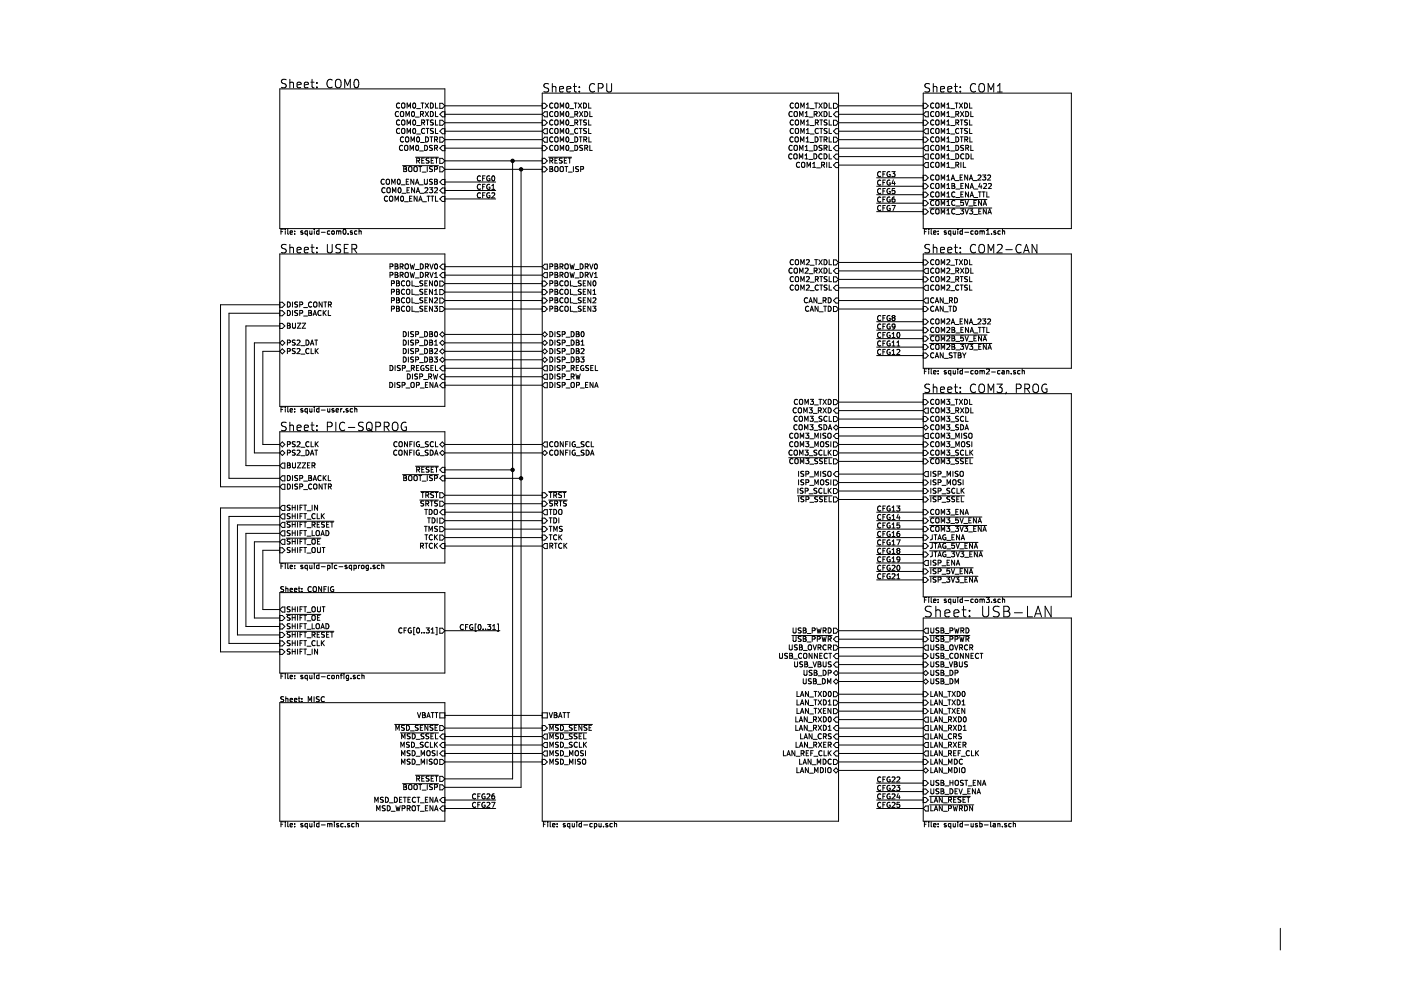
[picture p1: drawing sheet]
EESchema Schematic File Version 2
LIBS:my-maxim
LIBS:my-conn
LIBS:my-gates
LIBS:my-display
LIBS:my-cmos4000
LIBS:my-osc
LIBS:my-interface
LIBS:my-74xx
LIBS:my-ftdi
LIBS:my-microchip
LIBS:my-regul
LIBS:my-power
LIBS:my-nxp
LIBS:my-device
LIBS:squid-cache
EELAYER 25 0
EELAYER END
$Descr A3 16535 11693
encoding utf-8
Sheet 1 11
Title "SERIAL SQUID"
Date "2016-05-02"
Rev "A"
Comp "Tratech Solutions, Inc., Seoul, South Korea"
Comment1 "Email: rclott@tratechsol.com"
Comment2 "Author: Chris Lott"
Comment3 ""
Comment4 ""
$EndDescr
$Sheet
S 10900 3000 1750 1350
U 56FDE856
F0 "COM2-CAN" 100
F1 "squid-com2-can.sch" 60
F2 "COM2_RTSL" I L 10900 3300 60 
F3 "COM2_TXDL" I L 10900 3100 60 
F4 "COM2_RXDL" O L 10900 3200 60 
F5 "COM2_CTSL" O L 10900 3400 60 
F6 "CAN_RD" O L 10900 3550 60 
F7 "CAN_TD" I L 10900 3650 60 
F8 "COM2A_ENA_232" I L 10900 3800 60 
F9 "CAN_STBY" I L 10900 4200 60 
F10 "COM2B_ENA_TTL" I L 10900 3900 60 
F11 "~COM2B_5V_ENA" I L 10900 4000 60 
F12 "~COM2B_3V3_ENA" I L 10900 4100 60 
$EndSheet
$Sheet
S 10900 4650 1750 2400
U 56FF0341
F0 "COM3, PROG" 100
F1 "squid-com3.sch" 60
F2 "COM3_TXDL" I L 10900 4750 60 
F3 "COM3_RXDL" O L 10900 4850 60 
F4 "COM3_SDA" B L 10900 5050 60 
F5 "COM3_SCL" I L 10900 4950 60 
F6 "COM3_MISO" O L 10900 5150 60 
F7 "COM3_MOSI" I L 10900 5250 60 
F8 "COM3_SCLK" I L 10900 5350 60 
F9 "~COM3_SSEL" I L 10900 5450 60 
F10 "ISP_MISO" O L 10900 5600 60 
F11 "ISP_MOSI" I L 10900 5700 60 
F12 "ISP_SCLK" I L 10900 5800 60 
F13 "~ISP_SSEL" I L 10900 5900 60 
F14 "COM3_ENA" I L 10900 6050 60 
F15 "JTAG_ENA" I L 10900 6350 60 
F16 "~COM3_5V_ENA" I L 10900 6150 60 
F17 "~COM3_3V3_ENA" I L 10900 6250 60 
F18 "~JTAG_5V_ENA" I L 10900 6450 60 
F19 "~JTAG_3V3_ENA" I L 10900 6550 60 
F20 "~ISP_5V_ENA" I L 10900 6750 60 
F21 "~ISP_3V3_ENA" I L 10900 6850 60 
F22 "ISP_ENA" O L 10900 6650 60 
$EndSheet
$Sheet
S 3300 7000 1950 950 
U 56FF0E05
F0 "CONFIG" 60
F1 "squid-config.sch" 60
F2 "CFG[0..31]" O R 5250 7450 60 
F3 "SHIFT_IN" I L 3300 7700 60 
F4 "SHIFT_CLK" I L 3300 7600 60 
F5 "~SHIFT_RESET" I L 3300 7500 60 
F6 "SHIFT_LOAD" I L 3300 7400 60 
F7 "~SHIFT_OE" I L 3300 7300 60 
F8 "SHIFT_OUT" O L 3300 7200 60 
$EndSheet
$Sheet
S 6400 1100 3500 8600
U 56F72C60
F0 "CPU" 100
F1 "squid-cpu.sch" 60
F2 "COM0_RXDL" O L 6400 1350 60 
F3 "COM0_TXDL" I L 6400 1250 60 
F4 "COM0_CTSL" O L 6400 1550 60 
F5 "COM0_RTSL" I L 6400 1450 60 
F6 "COM0_DTRL" O L 6400 1650 60 
F7 "COM0_DSRL" I L 6400 1750 60 
F8 "COM1_RTSL" O R 9900 1450 60 
F9 "COM1_TXDL" O R 9900 1250 60 
F10 "COM1_DTRL" O R 9900 1650 60 
F11 "COM1_DSRL" I R 9900 1750 60 
F12 "COM1_RXDL" I R 9900 1350 60 
F13 "COM1_CTSL" I R 9900 1550 60 
F14 "COM1_RIL" I R 9900 1950 60 
F15 "COM1_DCDL" I R 9900 1850 60 
F16 "COM2_RTSL" O R 9900 3300 60 
F17 "COM2_TXDL" O R 9900 3100 60 
F18 "COM2_RXDL" I R 9900 3200 60 
F19 "COM2_CTSL" I R 9900 3400 60 
F20 "COM3_MOSI" O R 9900 5250 60 
F21 "COM3_SCLK" O R 9900 5350 60 
F22 "~COM3_SSEL" O R 9900 5450 60 
F23 "COM3_MISO" I R 9900 5150 60 
F24 "COM3_RXD" I R 9900 4850 60 
F25 "COM3_SDA" B R 9900 5050 60 
F26 "COM3_SCL" O R 9900 4950 60 
F27 "COM3_TXD" O R 9900 4750 60 
F28 "CAN_RD" I R 9900 3550 60 
F29 "CAN_TD" O R 9900 3650 60 
F30 "LAN_TXD0" O R 9900 8200 60 
F31 "LAN_TXD1" O R 9900 8300 60 
F32 "LAN_RXD0" I R 9900 8500 60 
F33 "LAN_TXEN" O R 9900 8400 60 
F34 "LAN_RXD1" I R 9900 8600 60 
F35 "LAN_CRS" I R 9900 8700 60 
F36 "LAN_RXER" I R 9900 8800 60 
F37 "LAN_REF_CLK" I R 9900 8900 60 
F38 "LAN_MDC" O R 9900 9000 60 
F39 "LAN_MDIO" B R 9900 9100 60 
F40 "BOOT_ISP" I L 6400 2000 60 
F41 "PBCOL_SEN3" I L 6400 3650 60 
F42 "PBCOL_SEN2" I L 6400 3550 60 
F43 "PBCOL_SEN0" I L 6400 3350 60 
F44 "PBCOL_SEN1" I L 6400 3450 60 
F45 "PBROW_DRV0" O L 6400 3150 60 
F46 "PBROW_DRV1" O L 6400 3250 60 
F47 "~TRST" I L 6400 5850 60 
F48 "~SRTS" I L 6400 5950 60 
F49 "TDO" O L 6400 6050 60 
F50 "TDI" I L 6400 6150 60 
F51 "TMS" I L 6400 6250 60 
F52 "TCK" I L 6400 6350 60 
F53 "RTCK" O L 6400 6450 60 
F54 "~RESET" I L 6400 1900 60 
F55 "DISP_DB0" B L 6400 3950 60 
F56 "DISP_DB1" B L 6400 4050 60 
F57 "DISP_DB2" B L 6400 4150 60 
F58 "DISP_DB3" B L 6400 4250 60 
F59 "DISP_OP_ENA" O L 6400 4550 60 
F60 "DISP_RW" O L 6400 4450 60 
F61 "DISP_REGSEL" O L 6400 4350 60 
F62 "ISP_SCLK" O R 9900 5800 60 
F63 "~ISP_SSEL" O R 9900 5900 60 
F64 "ISP_MISO" I R 9900 5600 60 
F65 "ISP_MOSI" O R 9900 5700 60 
F66 "CONFIG_SDA" B L 6400 5350 60 
F67 "CONFIG_SCL" O L 6400 5250 60 
F68 "MSD_MOSI" O L 6400 8900 60 
F69 "MSD_SCLK" O L 6400 8800 60 
F70 "~MSD_SSEL" O L 6400 8700 60 
F71 "MSD_MISO" I L 6400 9000 60 
F72 "USB_PWRD" O R 9900 7450 60 
F73 "~USB_PPWR" I R 9900 7550 60 
F74 "USB_OVRCR" O R 9900 7650 60 
F75 "USB_CONNECT" I R 9900 7750 60 
F76 "USB_VBUS" I R 9900 7850 60 
F77 "USB_DP" B R 9900 7950 60 
F78 "USB_DM" B R 9900 8050 60 
F79 "VBATT" U L 6400 8450 60 
F80 "~MSD_SENSE" I L 6400 8600 60 
$EndSheet
$Sheet
S 3300 1050 1950 1650
U 56F72E3F
F0 "COM0" 100
F1 "squid-com0.sch" 60
F2 "COM0_ENA_USB" I R 5250 2150 60 
F3 "COM0_ENA_TTL" I R 5250 2350 60 
F4 "COM0_ENA_232" I R 5250 2250 60 
F5 "COM0_TXDL" O R 5250 1250 60 
F6 "COM0_RXDL" I R 5250 1350 60 
F7 "COM0_RTSL" O R 5250 1450 60 
F8 "COM0_CTSL" I R 5250 1550 60 
F9 "COM0_DTR" O R 5250 1650 60 
F10 "COM0_DSR" I R 5250 1750 60 
F11 "~RESET" O R 5250 1900 60 
F12 "~BOOT_ISP" O R 5250 2000 60 
$EndSheet
$Sheet
S 3300 3000 1950 1800
U 5712FB0E
F0 "USER" 100
F1 "squid-user.sch" 60
F2 "PBCOL_SEN3" O R 5250 3650 60 
F3 "PBCOL_SEN2" O R 5250 3550 60 
F4 "PBCOL_SEN0" O R 5250 3350 60 
F5 "PBCOL_SEN1" O R 5250 3450 60 
F6 "PBROW_DRV0" I R 5250 3150 60 
F7 "PBROW_DRV1" I R 5250 3250 60 
F8 "DISP_DB0" B R 5250 3950 60 
F9 "DISP_DB1" B R 5250 4050 60 
F10 "DISP_DB2" B R 5250 4150 60 
F11 "DISP_DB3" B R 5250 4250 60 
F12 "DISP_REGSEL" I R 5250 4350 60 
F13 "DISP_RW" I R 5250 4450 60 
F14 "DISP_OP_ENA" I R 5250 4550 60 
F15 "BUZZ" I L 3300 3850 60 
F16 "PS2_DAT" B L 3300 4050 60 
F17 "PS2_CLK" B L 3300 4150 60 
F18 "DISP_CONTR" I L 3300 3600 60 
F19 "DISP_BACKL" I L 3300 3700 60 
$EndSheet
$Sheet
S 3300 5100 1950 1550
U 571465DD
F0 "PIC-SQPROG" 100
F1 "squid-pic-sqprog.sch" 60
F2 "SHIFT_IN" O L 3300 6000 60 
F3 "SHIFT_CLK" O L 3300 6100 60 
F4 "~SHIFT_RESET" O L 3300 6200 60 
F5 "SHIFT_LOAD" O L 3300 6300 60 
F6 "~SHIFT_OE" O L 3300 6400 60 
F7 "SHIFT_OUT" I L 3300 6500 60 
F8 "PS2_DAT" B L 3300 5350 60 
F9 "PS2_CLK" B L 3300 5250 60 
F10 "CONFIG_SDA" B R 5250 5350 60 
F11 "CONFIG_SCL" B R 5250 5250 60 
F12 "~RESET" I R 5250 5550 60 
F13 "BUZZER" O L 3300 5500 60 
F14 "~TRST" O R 5250 5850 60 
F15 "~SRTS" O R 5250 5950 60 
F16 "TDO" I R 5250 6050 60 
F17 "TDI" O R 5250 6150 60 
F18 "TMS" O R 5250 6250 60 
F19 "TCK" O R 5250 6350 60 
F20 "RTCK" I R 5250 6450 60 
F21 "DISP_BACKL" O L 3300 5650 60 
F22 "DISP_CONTR" O L 3300 5750 60 
F23 "~BOOT_ISP" I R 5250 5650 60 
$EndSheet
$Sheet
S 10900 7300 1750 2400
U 57192609
F0 "USB-LAN" 125
F1 "squid-usb-lan.sch" 60
F2 "USB_PWRD" O L 10900 7450 60 
F3 "~USB_PPWR" I L 10900 7550 60 
F4 "USB_OVRCR" O L 10900 7650 60 
F5 "USB_CONNECT" I L 10900 7750 60 
F6 "USB_VBUS" I L 10900 7850 60 
F7 "USB_DP" B L 10900 7950 60 
F8 "USB_DM" B L 10900 8050 60 
F9 "LAN_TXD0" I L 10900 8200 60 
F10 "LAN_TXD1" I L 10900 8300 60 
F11 "LAN_RXD0" O L 10900 8500 60 
F12 "LAN_TXEN" I L 10900 8400 60 
F13 "LAN_RXD1" O L 10900 8600 60 
F14 "LAN_CRS" O L 10900 8700 60 
F15 "LAN_RXER" O L 10900 8800 60 
F16 "LAN_MDC" I L 10900 9000 60 
F17 "LAN_MDIO" B L 10900 9100 60 
F18 "LAN_REF_CLK" O L 10900 8900 60 
F19 "USB_DEV_ENA" I L 10900 9350 60 
F20 "USB_HOST_ENA" I L 10900 9250 60 
F21 "~LAN_PWRDN" O L 10900 9550 60 
F22 "~LAN_RESET" I L 10900 9450 60 
$EndSheet
$Sheet
S 3300 8300 1950 1400
U 57161414
F0 "MISC" 60
F1 "squid-misc.sch" 60
F2 "VBATT" U R 5250 8450 60 
F3 "MSD_MOSI" I R 5250 8900 60 
F4 "MSD_MISO" O R 5250 9000 60 
F5 "~MSD_SSEL" I R 5250 8700 60 
F6 "MSD_SCLK" I R 5250 8800 60 
F7 "~RESET" O R 5250 9200 60 
F8 "~BOOT_ISP" O R 5250 9300 60 
F9 "~MSD_SENSE" O R 5250 8600 60 
F10 "MSD_DETECT_ENA" I R 5250 9450 60 
F11 "MSD_WPROT_ENA" I R 5250 9550 60 
$EndSheet
$Sheet
S 10900 1100 1750 1600
U 56F75D50
F0 "COM1" 100
F1 "squid-com1.sch" 60
F2 "COM1_RTSL" I L 10900 1450 60 
F3 "COM1_TXDL" I L 10900 1250 60 
F4 "COM1_DTRL" I L 10900 1650 60 
F5 "COM1_DCDL" O L 10900 1850 60 
F6 "COM1_DSRL" O L 10900 1750 60 
F7 "COM1_RXDL" O L 10900 1350 60 
F8 "COM1_CTSL" O L 10900 1550 60 
F9 "COM1_RIL" O L 10900 1950 60 
F10 "COM1A_ENA_232" I L 10900 2100 60 
F11 "COM1C_ENA_TTL" I L 10900 2300 60 
F12 "~COM1C_5V_ENA" I L 10900 2400 60 
F13 "~COM1C_3V3_ENA" I L 10900 2500 60 
F14 "COM1B_ENA_422" I L 10900 2200 60 
$EndSheet
Text Label 10350 2100 0    60   ~ 0
CFG3
Text Label 10350 2200 0    60   ~ 0
CFG4
Text Label 10350 2300 0    60   ~ 0
CFG5
Text Label 10350 2400 0    60   ~ 0
CFG6
Text Label 10350 2500 0    60   ~ 0
CFG7
Text Label 10350 3800 0    60   ~ 0
CFG8
Text Label 10350 3900 0    60   ~ 0
CFG9
Text Label 10350 4000 0    60   ~ 0
CFG10
Text Label 10350 4100 0    60   ~ 0
CFG11
Text Label 10350 4200 0    60   ~ 0
CFG12
Text Label 10350 6050 0    60   ~ 0
CFG13
Text Label 10350 6150 0    60   ~ 0
CFG14
Text Label 10350 6250 0    60   ~ 0
CFG15
Text Label 10350 6350 0    60   ~ 0
CFG16
Text Label 10350 6450 0    60   ~ 0
CFG17
Text Label 10350 6550 0    60   ~ 0
CFG18
Text Label 10350 6650 0    60   ~ 0
CFG19
Text Label 10350 6750 0    60   ~ 0
CFG20
Text Label 10350 6850 0    60   ~ 0
CFG21
Text Label 10350 9250 0    60   ~ 0
CFG22
Text Label 10350 9350 0    60   ~ 0
CFG23
Text Label 10350 9450 0    60   ~ 0
CFG24
Text Label 10350 9550 0    60   ~ 0
CFG25
Text Label 5900 7450 2    60   ~ 0
CFG[0..31]
Text Label 5850 2150 2    60   ~ 0
CFG0
Text Label 5850 2250 2    60   ~ 0
CFG1
Text Label 5850 2350 2    60   ~ 0
CFG2
Text Label 5850 9450 2    60   ~ 0
CFG26
Text Label 5850 9550 2    60   ~ 0
CFG27
Wire Wire Line
	5250 3150 6400 3150
Wire Wire Line
	5250 3250 6400 3250
Wire Wire Line
	5250 3350 6400 3350
Wire Wire Line
	5250 3450 6400 3450
Wire Wire Line
	5250 3550 6400 3550
Wire Wire Line
	5250 3650 6400 3650
Wire Wire Line
	5250 3950 6400 3950
Wire Wire Line
	5250 4050 6400 4050
Wire Wire Line
	5250 4150 6400 4150
Wire Wire Line
	5250 4250 6400 4250
Wire Wire Line
	5250 4350 6400 4350
Wire Wire Line
	5250 4450 6400 4450
Wire Wire Line
	5250 4550 6400 4550
Wire Wire Line
	5250 5250 6400 5250
Wire Wire Line
	5250 5350 6400 5350
Wire Wire Line
	5250 5850 6400 5850
Wire Wire Line
	5250 5950 6400 5950
Wire Wire Line
	5250 6050 6400 6050
Wire Wire Line
	5250 6150 6400 6150
Wire Wire Line
	5250 6250 6400 6250
Wire Wire Line
	5250 6350 6400 6350
Wire Wire Line
	5250 6450 6400 6450
Wire Wire Line
	5250 8450 6400 8450
Wire Wire Line
	5250 8600 6400 8600
Wire Wire Line
	5250 8700 6400 8700
Wire Wire Line
	5250 8800 6400 8800
Wire Wire Line
	5250 8900 6400 8900
Wire Wire Line
	3300 7200 3100 7200
Wire Wire Line
	3100 7200 3100 6500
Wire Wire Line
	3100 6500 3300 6500
Wire Wire Line
	3300 6400 3000 6400
Wire Wire Line
	3000 6400 3000 7300
Wire Wire Line
	3000 7300 3300 7300
Wire Wire Line
	3300 7400 2900 7400
Wire Wire Line
	2900 7400 2900 6300
Wire Wire Line
	2900 6300 3300 6300
Wire Wire Line
	3300 6200 2800 6200
Wire Wire Line
	2800 6200 2800 7500
Wire Wire Line
	2800 7500 3300 7500
Wire Wire Line
	3300 7600 2700 7600
Wire Wire Line
	2700 7600 2700 6100
Wire Wire Line
	2700 6100 3300 6100
Wire Wire Line
	3300 6000 2600 6000
Wire Wire Line
	2600 6000 2600 7700
Wire Wire Line
	2600 7700 3300 7700
Wire Wire Line
	3300 5250 3100 5250
Wire Wire Line
	3100 5250 3100 4150
Wire Wire Line
	3100 4150 3300 4150
Wire Wire Line
	3300 4050 3000 4050
Wire Wire Line
	3000 4050 3000 5350
Wire Wire Line
	3000 5350 3300 5350
Wire Wire Line
	3300 5500 2900 5500
Wire Wire Line
	2900 5500 2900 3850
Wire Wire Line
	2900 3850 3300 3850
Wire Wire Line
	3300 5650 2700 5650
Wire Wire Line
	2700 5650 2700 3700
Wire Wire Line
	2700 3700 3300 3700
Wire Wire Line
	3300 3600 2600 3600
Wire Wire Line
	2600 3600 2600 5750
Wire Wire Line
	2600 5750 3300 5750
Wire Wire Line
	9900 1250 10900 1250
Wire Wire Line
	9900 1350 10900 1350
Wire Wire Line
	9900 1450 10900 1450
Wire Wire Line
	9900 1550 10900 1550
Wire Wire Line
	9900 1650 10900 1650
Wire Wire Line
	9900 1750 10900 1750
Wire Wire Line
	9900 1850 10900 1850
Wire Wire Line
	9900 1950 10900 1950
Wire Wire Line
	9900 3100 10900 3100
Wire Wire Line
	9900 3200 10900 3200
Wire Wire Line
	9900 3300 10900 3300
Wire Wire Line
	9900 3400 10900 3400
Wire Wire Line
	9900 3550 10900 3550
Wire Wire Line
	9900 3650 10900 3650
Wire Wire Line
	9900 4750 10900 4750
Wire Wire Line
	9900 4850 10900 4850
Wire Wire Line
	9900 4950 10900 4950
Wire Wire Line
	9900 5050 10900 5050
Wire Wire Line
	9900 5150 10900 5150
Wire Wire Line
	9900 5250 10900 5250
Wire Wire Line
	9900 5350 10900 5350
Wire Wire Line
	9900 5450 10900 5450
Wire Wire Line
	9900 5600 10900 5600
Wire Wire Line
	9900 5700 10900 5700
Wire Wire Line
	9900 5800 10900 5800
Wire Wire Line
	9900 5900 10900 5900
Wire Wire Line
	9900 7450 10900 7450
Wire Wire Line
	9900 7550 10900 7550
Wire Wire Line
	9900 7650 10900 7650
Wire Wire Line
	9900 7750 10900 7750
Wire Wire Line
	9900 7850 10900 7850
Wire Wire Line
	9900 7950 10900 7950
Wire Wire Line
	9900 8050 10900 8050
Wire Wire Line
	9900 8200 10900 8200
Wire Wire Line
	9900 8300 10900 8300
Wire Wire Line
	9900 8400 10900 8400
Wire Wire Line
	9900 8500 10900 8500
Wire Wire Line
	9900 8600 10900 8600
Wire Wire Line
	9900 8700 10900 8700
Wire Wire Line
	9900 8800 10900 8800
Wire Wire Line
	9900 8900 10900 8900
Wire Wire Line
	9900 9000 10900 9000
Wire Wire Line
	9900 9100 10900 9100
Wire Wire Line
	5250 1250 6400 1250
Wire Wire Line
	5250 1350 6400 1350
Wire Wire Line
	5250 1450 6400 1450
Wire Wire Line
	5250 1550 6400 1550
Wire Wire Line
	5250 1650 6400 1650
Wire Wire Line
	5250 1750 6400 1750
Wire Wire Line
	5250 1900 6400 1900
Wire Wire Line
	5250 2000 6400 2000
Wire Wire Line
	5250 9200 6050 9200
Wire Wire Line
	6050 9200 6050 1900
Wire Wire Line
	6150 2000 6150 9300
Wire Wire Line
	6150 9300 5250 9300
Wire Bus Line
	5250 7450 5900 7450
Wire Wire Line
	10900 2100 10350 2100
Wire Wire Line
	10900 2200 10350 2200
Wire Wire Line
	10900 2300 10350 2300
Wire Wire Line
	10900 2400 10350 2400
Wire Wire Line
	10900 2500 10350 2500
Wire Wire Line
	10350 3800 10900 3800
Wire Wire Line
	10350 3900 10900 3900
Wire Wire Line
	10350 4000 10900 4000
Wire Wire Line
	10350 4100 10900 4100
Wire Wire Line
	10350 4200 10900 4200
Wire Wire Line
	10350 6050 10900 6050
Wire Wire Line
	10350 6150 10900 6150
Wire Wire Line
	10350 6250 10900 6250
Wire Wire Line
	10350 6350 10900 6350
Wire Wire Line
	10350 6450 10900 6450
Wire Wire Line
	10350 6550 10900 6550
Wire Wire Line
	10350 6650 10900 6650
Wire Wire Line
	10350 6750 10900 6750
Wire Wire Line
	10350 6850 10900 6850
Wire Wire Line
	10350 9250 10900 9250
Wire Wire Line
	10350 9350 10900 9350
Wire Wire Line
	10350 9450 10900 9450
Wire Wire Line
	10350 9550 10900 9550
Wire Wire Line
	5250 2150 5850 2150
Wire Wire Line
	5250 2250 5850 2250
Wire Wire Line
	5250 2350 5850 2350
Wire Wire Line
	5250 9000 6400 9000
Wire Wire Line
	5250 9450 5850 9450
Wire Wire Line
	5250 9550 5850 9550
Wire Wire Line
	5250 5550 6050 5550
Wire Wire Line
	5250 5650 6150 5650
Connection ~ 6050 1900
Connection ~ 6150 2000
Connection ~ 6050 5550
Connection ~ 6150 5650
$EndSCHEMATC
